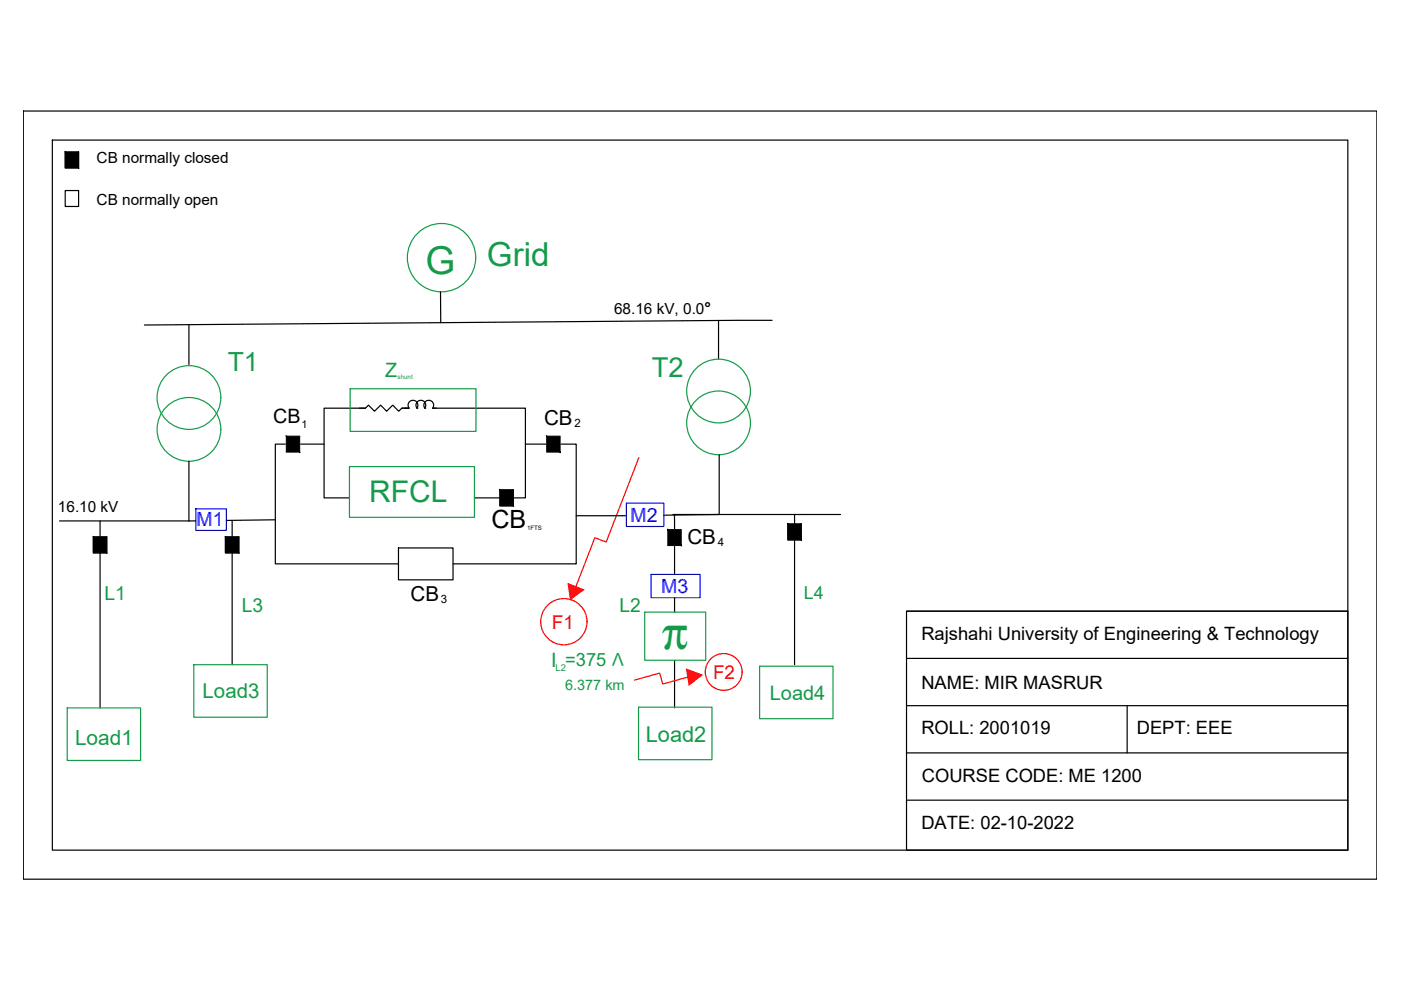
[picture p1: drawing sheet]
<svg xmlns="http://www.w3.org/2000/svg" width="297mm" height="210mm" viewBox="0 0 297 210" stroke-linecap="round" stroke-linejoin="round" font-family="sans-serif">
<!-- layer: 0 -->
<g fill="none" stroke="#139b48" stroke-width=".25">
<path d="M74.1 98.9h26.5v10.8h-26.5zM74.2 82.4h26.7v9.1h-26.7zM136.7 129.8h12.9v10.2h-12.9zM14.3 150.1h15.5v11.1h-15.5zM41.1 140.9h15.6v11.2h-15.6zM135.4 149.9h15.5v11.2h-15.5zM161.1 141.2h15.5v11.2h-15.5z"/>
<circle cx="93.6" cy="54.6" r="7.2"/>
<circle cx="40.1" cy="84.3" r="6.8"/>
<circle cx="40.1" cy="91" r="6.8"/>
<circle cx="152.3" cy="82.9" r="6.8"/>
<circle cx="152.3" cy="89.7" r="6.8"/>
</g>
<g fill="none" stroke="#000" stroke-width=".25">
<path d="M4.9 23.5h287v162.9h-287zM11.1 29.7h274.7v150.5h-274.7zM13.8 32.2h2.9v3.4h-2.9zM13.8 40.4h2.9v3.4h-2.9zM40.1 68.8v8.5M93.4 61.9v6.5M152.3 68v8.2M163.7 67.9l-133.1 1M40.1 97.8v12.7M60.7 94.2h-2.3v25.4h26.1M63.5 94.2h5.2M76.2 86.5h1.3l.6-.6 1.3 1.3 1.3-1.3 1.3 1.3 1.3-1.3 1.2 1.3 .7-.7h1.3"/>
<path d="M77.5 86.5h-8.8v19.1h5.4M88.4 86.5h.1M88.4 86.5a1.04 1.04 0 0 0-.1-1.4 1.04 1.04 0 0 0-1.4 0 1.04 1.04 0 0 0-.2 1.4h-1.5M88.4 86.5a1.04 1.04 0 0 1 .1-1.4 1.04 1.04 0 0 1 1.4 0 1.04 1.04 0 0 1 .2 1.4M90.1 86.5h.1M90.1 86.5a1.04 1.04 0 0 1 .1-1.4 1.04 1.04 0 0 1 1.4 0 1.04 1.04 0 0 1 .1 1.4M91.7 86.5h19.7v19.1h-2.6M91.7 86.5h.9M111.4 94.2h4.5M118.8 94.2h3.4v25.4h-26.1M152.5 96.4v12.7l-11.8 .1M12.6 110.5h27.5"/>
<path d="M19.8 113.8h2.8v3.4h-2.8zM21.2 110.5v3.3M21.2 117.2v32.9M41.5 110.4l-1.4 .1M47.8 113.8h2.8v3.4h-2.8zM49.2 110.3v3.5M49.2 117.2v23.7M58.4 110.2l-10.4 .1M84.5 116.2h11.6v6.7h-11.6zM100.6 105.6h5.4M106 103.9h2.8v3.4h-2.8zM132.8 109.3l-10.6 .1"/>
<path d="M142.6 109.1h35.6M143 109.2v3.1M143 115.7v6.1M167 111.1h2.9v3.4h-2.9zM168.5 109.1v2M168.5 114.5v26.4M143 126.7v3.1M143 140v10.1M192.2 129.6h93.6v50.6h-93.6v-50.6h93.6M192.2 139.6h93.6M192.2 149.6h93.6M192.2 159.6h93.6"/>
<path d="M239 149.6v10M192.2 169.7h93.6"/>
</g>
<path d="M60.7 92.5h2.8v3.4h-2.8zM115.9 92.5h2.9v3.4h-2.9zM141.6 112.3h2.8v3.4h-2.8z" fill="none" stroke="#fff" stroke-width=".25"/>
<g fill="#000" stroke="#000" stroke-width=".21">
<path d="M13.8 32.2l2.9 3.4v-3.4zM13.8 32.2l2.9 3.4h-2.9z"/>
<path d="M60.7 92.5l2.8 3.4v-3.4zM60.7 92.5l2.8 3.4h-2.8z"/>
<path d="M115.9 92.5l2.9 3.4v-3.4zM115.9 92.5l2.9 3.4h-2.9z"/>
<path d="M19.8 113.8l2.8 3.4v-3.4zM19.8 113.8l2.8 3.4h-2.8z"/>
<path d="M47.8 113.8l2.8 3.4v-3.4zM47.8 113.8l2.8 3.4h-2.8z"/>
<path d="M106 103.9l2.8 3.4v-3.4zM106 103.9l2.8 3.4h-2.8z"/>
<path d="M141.6 112.3l2.8 3.4v-3.4zM141.6 112.3l2.8 3.4h-2.8z"/>
<path d="M167 111.1l2.9 3.4v-3.4zM167 111.1l2.9 3.4h-2.9z"/>
</g>
<path d="M41.5 107.9h6.5v4.6h-6.5zM132.8 106.7h7.9v4.9h-7.9zM138 121.8h10.4v4.9h-10.4z" fill="none" stroke="#00f" stroke-width=".25"/>
<g fill="none" stroke="#f00" stroke-width=".25">
<path d="M135.5 97l-7 17.9-2.4-.9-4 10.4M145.8 143.6l-5.3 1.4-.6-2.3-5.3 1.5"/>
<circle cx="119.6" cy="131.8" r="4.9"/>
<circle cx="153.4" cy="142.5" r="3.9"/>
</g>
<g fill="#f00" stroke="#f00" stroke-width=".21">
<path d="M120.4 123.8l3.4 1.2-2.8 2.1z"/>
<path d="M145.5 141.9l3.4 1.2-2.8 2.1z"/>
</g>
<text font-size="10.2" fill="#139b48" x="140.3" y="137.6">π</text>
<text font-size="8.1" fill="#139b48" x="90.2" y="58">G</text>
<text font-size="7" fill="#139b48" x="103.2" y="56.4">Grid</text>
<text font-size="6.3" fill="#139b48" x="78.3" y="106.5">RFCL</text>
<text font-size="5.8" fill="#139b48" x="138.2" y="80">T2</text>
<text font-size="5.6" fill="#139b48" x="48.3" y="78.7">T1</text>
<text font-size="5.3" x="104.2" y="111.9">CB</text>
<text font-size="4.6" fill="#139b48" x="136.9" y="157.4">Load2</text>
<g font-size="4.4">
<text x="115.4" y="90">CB</text>
<text x="145.7" y="115.4">CB</text>
<text x="87.1" y="127.3">CB</text>
</g>
<text font-size="4.4" fill="#139b48" x="15.9" y="157.9">Load1</text>
<text font-size="4.3" fill="#139b48" x="43" y="148">Load3</text>
<g font-size="4.2" fill="#139b48">
<text x="81.7" y="79.9">Z</text>
<text x="116.9" y="141.4">I =375</text>
<text x="163.2" y="148.4">Load4</text>
</g>
<text font-size="4.2" x="57.9" y="89.8">CB</text>
<g font-size="4.2" fill="#00f">
<text x="41.7" y="111.6">M1</text>
<text x="133.7" y="110.6">M2</text>
<text x="140.2" y="125.7">M3</text>
</g>
<g font-size="4.1" fill="#139b48">
<text x="22.1" y="127.3">L1</text>
<text x="51.3" y="129.8">L3</text>
<text x="131.3" y="129.8">L2</text>
</g>
<g font-size="4" fill="#f00">
<text x="117" y="133.4">F1</text>
<text x="151.2" y="144">F2</text>
</g>
<g font-size="3.9">
<text x="195.3" y="135.6">Rajshahi University of Engineering &amp; Technology</text>
<text x="195.4" y="146.2">NAME: MIR MASRUR</text>
<text x="195.3" y="155.6">ROLL: 2001019</text>
<text x="241" y="155.6">DEPT: EEE</text>
<text x="195.4" y="165.8">COURSE CODE: ME 1200</text>
<text x="195.3" y="175.7">DATE: 02-10-2022</text>
</g>
<text font-size="3.8" fill="#139b48" x="170.4" y="127">L4</text>
<text font-size="3.7" fill="#139b48" x="132.3" y="138.5" transform="rotate(-180 132.3 138.5)">V</text>
<g font-size="3.3">
<text x="20.5" y="34.6">CB normally closed</text>
<text x="20.5" y="43.5">CB normally open</text>
<text x="130.2" y="66.6">68.16 kV, 0.0°</text>
<text x="12.3" y="108.5">16.10 kV</text>
</g>
<text font-size="3.1" fill="#139b48" x="119.8" y="146.2">6.377 km</text>
<g font-size="2.4">
<text x="121.8" y="90.5">2</text>
<text x="152.2" y="115.8">4</text>
<text x="93.5" y="127.8">3</text>
</g>
<text font-size="2.3" x="63.9" y="90.7">1</text>
<text font-size="2" fill="#139b48" x="117.8" y="142.3">L2</text>
<text font-size="1.3" fill="#139b48" x="84.3" y="80.4">shunt</text>
<text font-size="1.3" x="111.8" y="112.3">1FTS</text>
</svg>
